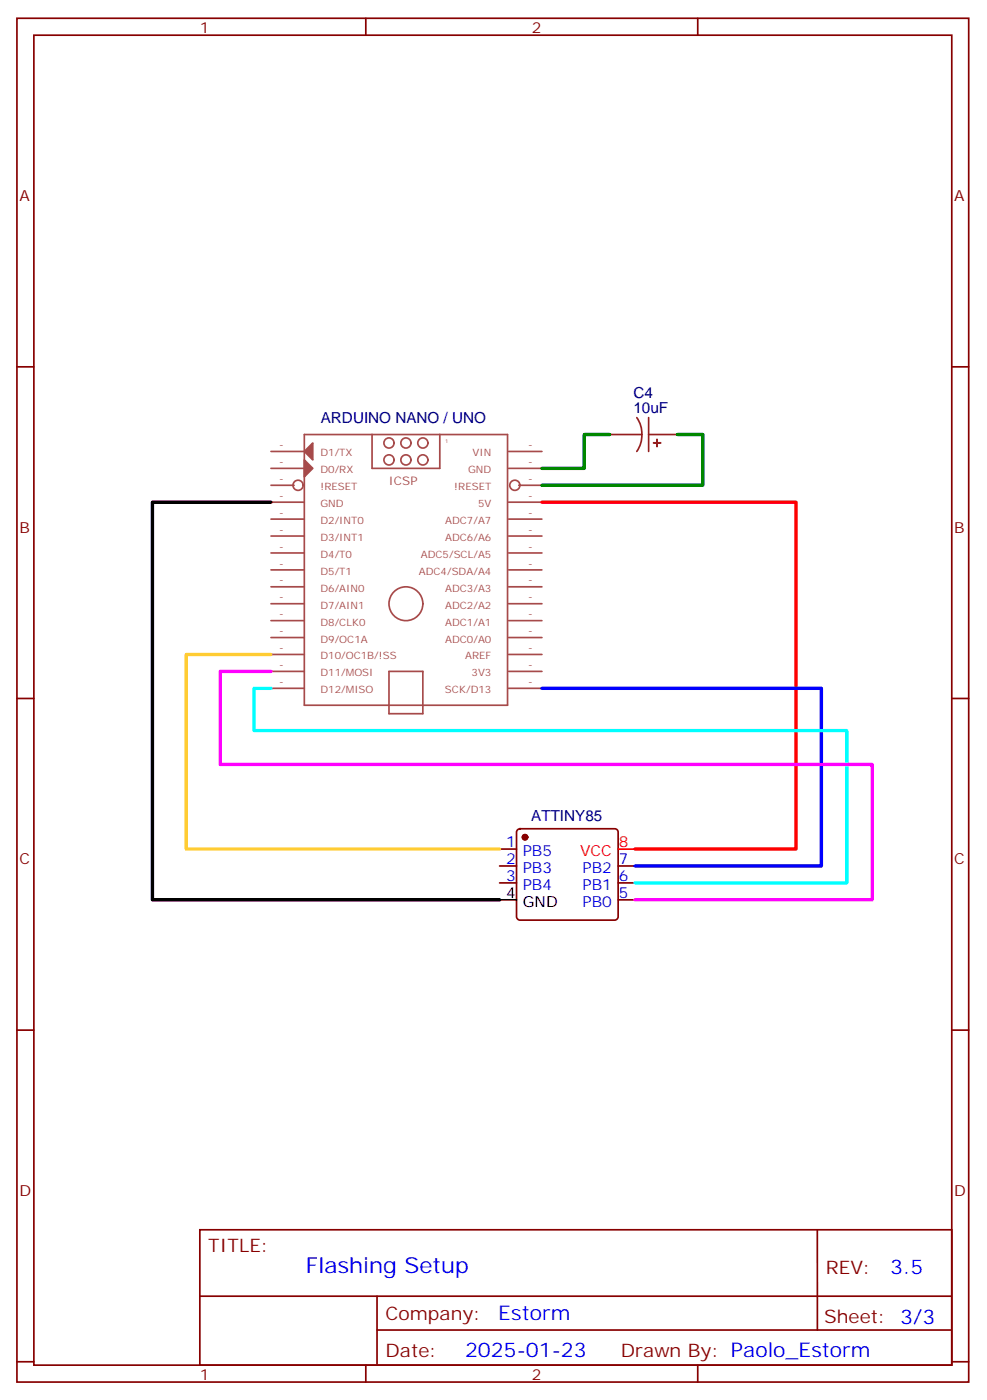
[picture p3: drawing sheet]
<svg xmlns="http://www.w3.org/2000/svg" width="206mm" height="292mm" viewBox="0 0 206 292" stroke-linecap="round" stroke-linejoin="round" font-family="sans-serif">
<g fill="none" stroke="#870000" stroke-width=".35">
<path d="M3.5 3.8h198.3v284.3h-198.3zM7.1 7.3h191.2v277.3h-191.2zM76.2 3.8v3.5M145.3 3.8v3.5M3.5 76.5h3.6M198.3 76.5h3.5M3.5 145.6h3.6M198.3 145.6h3.5M104.1 177h3.5M107.8 173l.5-.2h19.8a.71 .71 0 0 1 .7 .7v17.6a.76 .76 0 0 1-.7 .7h-19.8a.76 .76 0 0 1-.7-.7v-17.6zM104.1 180.6h3.5M104.1 184.1h3.5"/>
<path d="M128.8 180.6h3.5M128.8 184.1h3.5M128.8 187.6h3.5M3.5 214.8h3.6M198.3 214.8h3.5M41.6 256.4h156.7v28.2h-156.7zM170.3 256.4v20.9M41.7 270.2h156.4M78.5 277.3h119.6M78.5 270.2v14.2M3.5 283.9h3.6M76.2 284.6v3.5"/>
<path d="M145.3 284.6v3.5M198.3 283.9h3.5"/>
</g>
<circle cx="109.4" cy="174.6" r=".53" fill="#870000" stroke="#870000" stroke-width=".35"/>
<path d="M104.1 187.6h3.5" fill="none" stroke="#000" stroke-width=".35"/>
<path d="M128.8 177h3.5" fill="none" stroke="#f00" stroke-width=".35"/>
<g fill="none" stroke="#a64a4a" stroke-width=".35">
<path d="M56.4 97.6h7M56.4 94.1h7M63.4 90.6h42.3v56.4h-42.3zM77.5 90.6v7h14.1v-7M82.1 92.4a1.06 1.06 0 0 0-1.5-1 1.06 1.06 0 0 0-.3 1.7 1.06 1.06 0 0 0 1.7-.4l.1-.3M85.6 92.4a1.06 1.06 0 0 0-1.5-1 1.06 1.06 0 0 0-.3 1.7 1.06 1.06 0 0 0 1.8-.4v-.3M89.1 92.4a1.06 1.06 0 0 0-1.4-1 1.06 1.06 0 0 0-.3 1.7 1.06 1.06 0 0 0 1.7-.4v-.3M105.9 97.6h7M105.9 94.1h7M56.4 101.2h4.9M56.4 104.7h7M56.4 118.8h7"/>
<path d="M56.4 115.3h7M56.4 111.8h7M56.4 108.2h7M105.9 104.7h7M105.9 118.8h7M105.9 115.3h7M105.9 111.8h7M105.9 108.2h7M108.1 101.2h4.8M56.4 140h7M56.4 132.9h7M56.4 129.4h7"/>
<path d="M56.4 125.9h7M56.4 122.3h7M56.4 136.5h7M81 140h7.1v8.8h-7.1zM105.9 140h7M105.9 132.9h7M105.9 129.4h7M105.9 125.9h7M105.9 122.3h7M105.9 136.5h7M56.4 143.5h7M105.9 143.5h7"/>
<circle cx="81" cy="95.9" r="1.06"/>
<circle cx="84.6" cy="95.9" r="1.06"/>
<circle cx="88.1" cy="95.9" r="1.06"/>
<circle cx="62.1" cy="101.2" r="1.06"/>
<circle cx="107.2" cy="101.2" r="1.06"/>
<circle cx="84.6" cy="125.9" r="3.5"/>
</g>
<g fill="#a64a4a" stroke="#a64a4a" stroke-width=".35">
<path d="M63.4 94.1l1.8-1.7v3.5z"/>
<path d="M63.4 95.9l1.8 1.7-1.8 1.8z"/>
</g>
<path d="M112.9 104.7h52.9v72.3h-33.5" fill="none" stroke="#f00" stroke-width=".71"/>
<path d="M112.9 143.5h58.2v37.1h-38.8" fill="none" stroke="#00f" stroke-width=".71"/>
<path d="M56.4 143.5h-3.5v8.8h123.5v31.8h-44.1" fill="none" stroke="#0ff" stroke-width=".71"/>
<path d="M56.4 140h-10.5v19.4h135.8v28.2h-49.4" fill="none" stroke="#f0f" stroke-width=".71"/>
<path d="M56.4 136.5h-17.6v40.5h65.3" fill="none" stroke="#fc3" stroke-width=".71"/>
<path d="M56.4 104.7h-24.7v82.9h72.4" fill="none" stroke="#000" stroke-width=".71"/>
<g fill="#8c2424" stroke="#8c2424" stroke-width=".35">
<path d="M136.2 92.3l1.4 .1z"/>
<path d="M136.8 91.7l.1 1.4z"/>
</g>
<path d="M127 90.6h6.7M132.6 87.1l.9 1.6 .2 1.9M133.7 90.6l-.2 1.8-.9 1.7M135.1 87.1v7M135.1 90.6h6" fill="none" stroke="#8c2424" stroke-width=".35"/>
<path d="M127 90.6h-5.3v7h-8.8M141.1 90.6h5.3v10.6h-33.5" fill="none" stroke="#008700" stroke-width=".71"/>
<text font-size="4.6" fill="#00f" x="63.7" y="265.4">Flashing Setup</text>
<g font-size="4.2" fill="#00f">
<text x="185.4" y="265.7">3.5</text>
<text x="103.8" y="275.2">Estorm</text>
<text x="96.9" y="283">2025-01-23</text>
</g>
<g font-size="3.9" fill="#800">
<text x="43.4" y="261">TITLE:</text>
<text x="172" y="265.7">REV:</text>
<text x="80.3" y="275.2">Company:</text>
<text x="171.7" y="275.8">Sheet: 3/3</text>
<text x="80.3" y="282.9">Date:</text>
<text x="129.3" y="282.9">Drawn By: Paolo_Estorm</text>
</g>
<g font-size="3.2" fill="#800">
<text x="41.6" y="6.8">1</text>
<text x="110.8" y="6.8">2</text>
<text x="4.1" y="41.9">A</text>
<text x="198.8" y="41.9">A</text>
<text x="4.1" y="111.1">B</text>
<text x="198.8" y="111.1">B</text>
<text x="4.1" y="180.2">C</text>
<text x="198.8" y="180.2">C</text>
<text x="4.1" y="249.3">D</text>
<text x="198.8" y="249.3">D</text>
<text x="41.6" y="287.6">1</text>
<text x="110.8" y="287.6">2</text>
</g>
<g font-size="3.2" fill="#000080">
<text x="131.9" y="82.9">C4</text>
<text x="66.8" y="88.2">ARDUINO NANO / UNO</text>
<text x="131.9" y="86">10uF</text>
<text x="110.7" y="171.1">ATTINY85</text>
</g>
<g font-size="3.2" fill="#00f">
<text x="105.4" y="176.7">1</text>
<text x="108.9" y="178.4">PB5</text>
<text x="105.4" y="180.2">2</text>
<text x="105.4" y="183.7">3</text>
<text x="108.9" y="182">PB3</text>
<text x="108.9" y="185.5">PB4</text>
<text x="121.4" y="185.5">PB1</text>
<text x="121.4" y="182">PB2</text>
<text x="128.9" y="183.7">6</text>
<text x="128.9" y="180.2">7</text>
<text x="121.4" y="189">PB0</text>
<text x="128.9" y="187.3">5</text>
</g>
<g font-size="3.2" fill="#f00">
<text x="120.9" y="178.4">VCC</text>
<text x="128.9" y="176.7">8</text>
</g>
<g font-size="3.2">
<text x="105.4" y="187.3">4</text>
<text x="108.9" y="189">GND</text>
</g>
<text font-size="2.5" fill="#a54b4b" x="81" y="101.2">ICSP</text>
<g font-size="2.1" fill="#a54b4b">
<text x="58.2" y="93.4">-</text>
<text x="66.7" y="95.2">D1/TX</text>
<text x="98.4" y="95.2">VIN</text>
<text x="110" y="93.4">-</text>
<text x="58.2" y="100.5">-</text>
<text x="58.2" y="97">-</text>
<text x="66.7" y="98.7">D0/RX</text>
<text x="97.5" y="98.7">GND</text>
<text x="110" y="100.5">-</text>
<text x="110" y="97">-</text>
<text x="58.2" y="107.5">-</text>
<text x="58.2" y="104">-</text>
<text x="66.7" y="102.2">!RESET</text>
<text x="66.7" y="105.7">GND</text>
<text x="94.6" y="102.2">!RESET</text>
<text x="99.6" y="105.7">5V</text>
<text x="110" y="104">-</text>
<text x="110" y="107.5">-</text>
<text x="58.2" y="111.1">-</text>
<text x="66.7" y="109.3">D2/INT0</text>
<text x="66.7" y="112.8">D3/INT1</text>
<text x="92.7" y="112.8">ADC6/A6</text>
<text x="92.7" y="109.3">ADC7/A7</text>
<text x="110" y="111.1">-</text>
<text x="58.2" y="114.6">-</text>
<text x="58.2" y="118.1">-</text>
<text x="66.7" y="116.3">D4/T0</text>
<text x="66.7" y="119.9">D5/T1</text>
<text x="87.2" y="119.9">ADC4/SDA/A4</text>
<text x="87.7" y="116.3">ADC5/SCL/A5</text>
<text x="110" y="118.1">-</text>
<text x="110" y="114.6">-</text>
<text x="58.2" y="121.6">-</text>
<text x="58.2" y="125.2">-</text>
<text x="66.7" y="123.4">D6/AIN0</text>
<text x="92.7" y="123.4">ADC3/A3</text>
<text x="110" y="125.2">-</text>
<text x="110" y="121.6">-</text>
<text x="58.2" y="128.7">-</text>
<text x="66.7" y="126.9">D7/AIN1</text>
<text x="66.7" y="130.4">D8/CLK0</text>
<text x="92.7" y="130.4">ADC1/A1</text>
<text x="92.7" y="126.9">ADC2/A2</text>
<text x="110" y="128.7">-</text>
<text x="58.2" y="132.2">-</text>
<text x="58.2" y="135.8">-</text>
<text x="66.7" y="134">D9/OC1A</text>
<text x="66.7" y="137.5">D10/OC1B/!SS</text>
<text x="92.7" y="134">ADC0/A0</text>
<text x="96.9" y="137.5">AREF</text>
<text x="110" y="132.2">-</text>
<text x="110" y="135.8">-</text>
<text x="58.2" y="139.3">-</text>
<text x="58.2" y="142.8">-</text>
<text x="66.7" y="141">D11/MOSI</text>
<text x="98.2" y="141">3V3</text>
<text x="110" y="139.3">-</text>
<text x="110" y="142.8">-</text>
<text x="66.7" y="144.6">D12/MISO</text>
<text x="92.7" y="144.6">SCK/D13</text>
</g>
<text font-size="1.1" fill="#a54b4b" x="92.7" y="92.4">1</text>
</svg>
